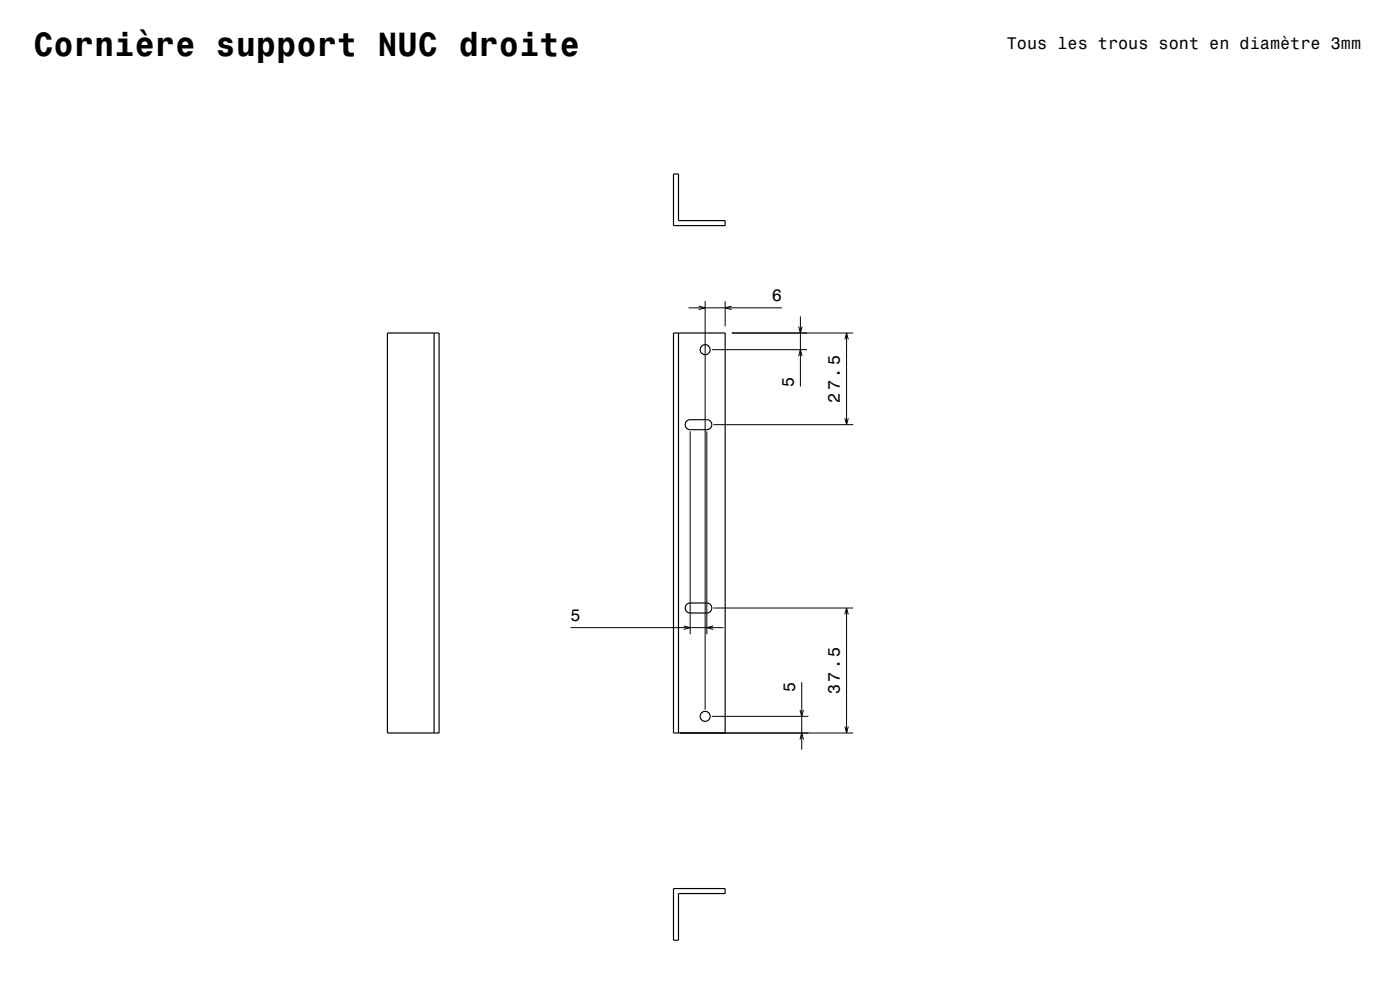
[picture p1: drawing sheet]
<svg xmlns="http://www.w3.org/2000/svg" width="420mm" height="297mm" viewBox="0 0 420 297" stroke-linecap="round" stroke-linejoin="round" font-family="sans-serif">
<g fill="none" stroke="#000" stroke-width=".3">
<path d="M206.5 92.4h28.1M209.6 91.8l1.9 .6-1.9 .5M211.5 90.4v122.5M217.5 90.4v7.5M219.5 91.8l-2 .6 2 .5M219.5 99.9h36.5M239.6 98l.5 1.9 .5-1.9M240.1 94.9v21.1M254 99.9v27.5M213.5 104.9h28.6M239.6 106.8l.5-1.9 .5 1.9M253.4 101.8l.6-1.9 .5 1.9"/>
<path d="M207 129.4v60.9M212 129.4v60.9M214 127.4h42M253.4 125.5l.6 1.9 .5-1.9M171.2 188.3h45.8M205.1 187.8l1.9 .5-1.9 .5M214 187.8l-2 .5 2 .5M214 182.4h42M253.4 184.3l.6-1.9 .5 1.9M254 182.4v37.5M204 219.9h52M213.5 214.9h29"/>
<path d="M240 213l.5 1.9 .5-1.9M240.5 204.6v20.3M253.4 218l.6 1.9 .5-1.9M240 221.8l.5-1.9 .5 1.9"/>
</g>
<g fill="none" stroke="#000" stroke-width=".35">
<path d="M202 52.2h1.5v14h14v1.5h-15.5zM116.2 99.9h15.5v120h-15.5zM130.2 99.9v120M202 99.9h15.5v120h-15.5zM203.5 99.9v120M205.9 126.4l1.1-.5h5a1.5 1.5 0 0 1 1.5 1.5 1.5 1.5 0 0 1-1.5 1.5h-5a1.5 1.5 0 0 1-1.3-.9 1.5 1.5 0 0 1 .2-1.6zM205.9 181.4l1.1-.5h5a1.5 1.5 0 0 1 1.5 1.5 1.5 1.5 0 0 1-1.5 1.5h-5a1.5 1.5 0 0 1-1.3-.9 1.5 1.5 0 0 1 .2-1.6zM202 266.6h15.5v1.5h-14v14h-1.5z"/>
<circle cx="211.5" cy="104.9" r="1.5"/>
<circle cx="211.5" cy="214.9" r="1.5"/>
</g>
<text font-size="10.1" x="10" y="16.7">Cornière support NUC droite</text>
<g font-size="5">
<text x="302" y="14.8">Tous les trous sont en diamètre 3mm</text>
<text x="231.6" y="90.4">6</text>
<text x="238.1" y="116" transform="rotate(-90 238.1 116)">5</text>
<text x="252" y="120.8" transform="rotate(-90 252 120.8)">27.5</text>
<text x="171.2" y="186.3">5</text>
<text x="238.5" y="207.7" transform="rotate(-90 238.5 207.7)">5</text>
<text x="252" y="208.3" transform="rotate(-90 252 208.3)">37.5</text>
</g>
</svg>
